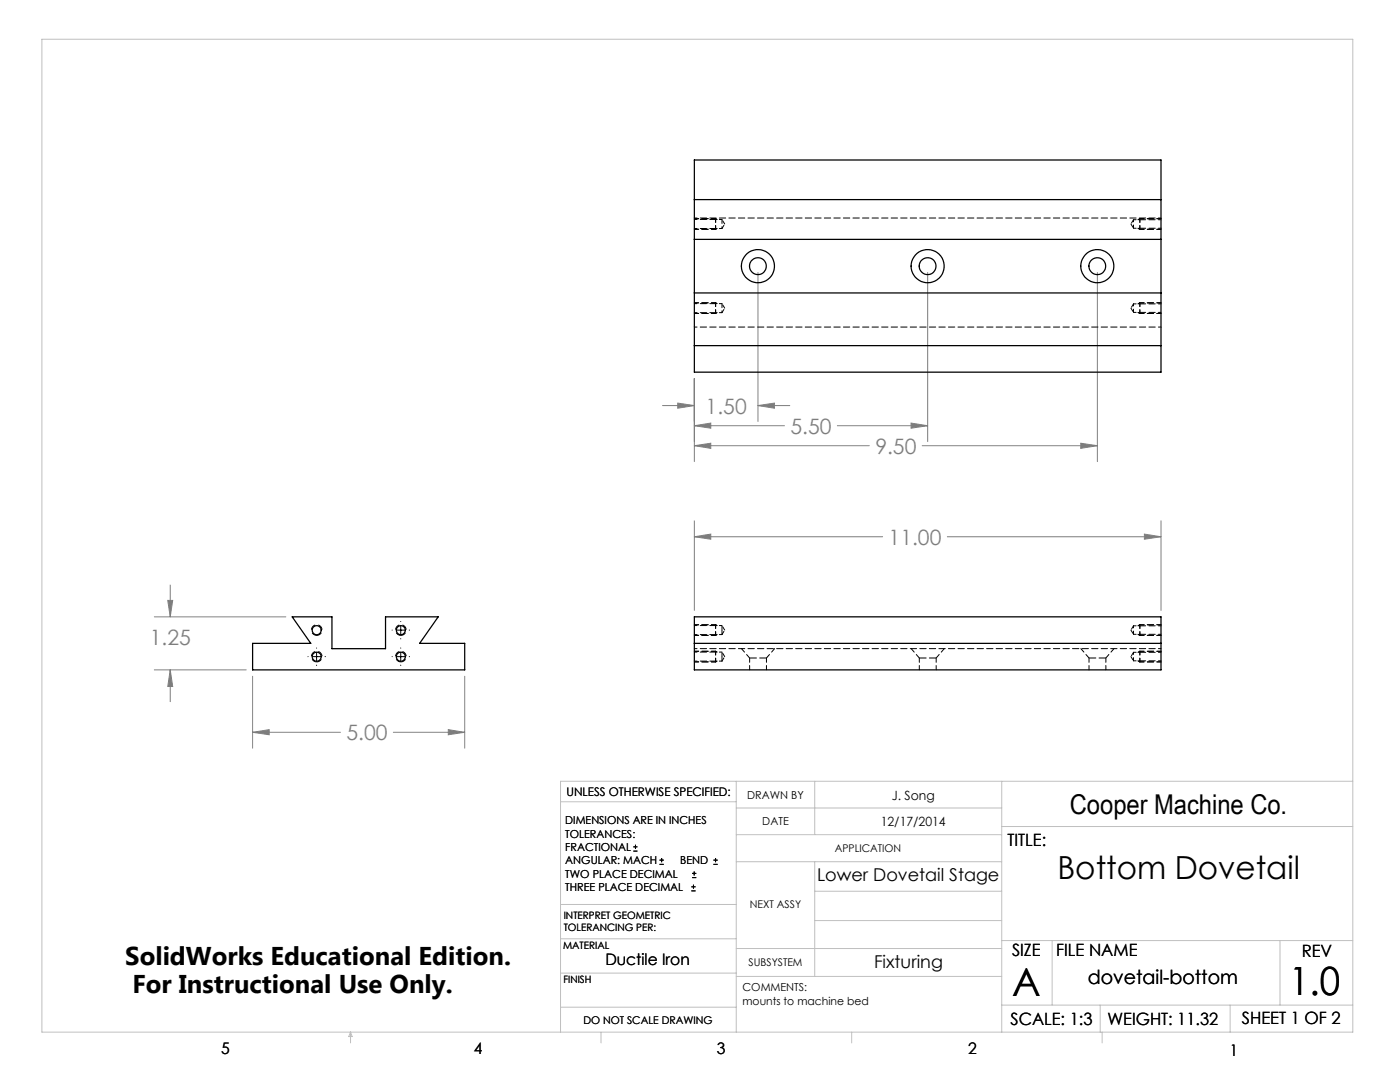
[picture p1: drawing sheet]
<svg xmlns="http://www.w3.org/2000/svg" width="279mm" height="216mm" viewBox="0 0 279 216" stroke-linecap="round" stroke-linejoin="round" font-family="sans-serif">
<g fill="none" stroke="#000" stroke-width=".2">
<path d="M61.5 131h.1M62.3 131h1.7M63.2 129.3h.1M63.2 130.2v1.7M63.2 132.7v.1M64.9 131h.1M78.2 131h.1M78.2 125.7h.1M79.1 131h1.7M79.1 125.7h1.7M80 124h.1M80 124.9v1.7"/>
<path d="M80 127.4v.1M80 129.3h.1M80 130.2v1.7M80 132.7v.1M81.7 131h.1M81.7 125.7h.1M126.4 169.8h.8M126.4 169h.8M126.8 168.6v.8M131.6 172.5h.9M131.6 171.6h.9M132 171.2v.8"/>
<path d="M138 177.8h.8M138 177h.8M138.1 175.1h.9M138.1 174.3h.9M138.4 176.5v.8M138.5 173.9v.8M142.4 172.5h.8M142.4 171.6h.8M142.8 171.2v.8"/>
</g>
<g fill="none" stroke="#808080" stroke-width=".2">
<path d="M151.3 54.4v29.7M185.1 54.4v33.7M219 54.4v37.7M138.6 75.5v16.6M132.2 80.9h6.4M135.3 80.4l3.3 .5-3.3 .6zM138.6 84.9l3.3-.5v1zM138.6 88.9l3.3-.5v1.1zM138.6 84.9h18M138.6 88.9h34.9M151.3 80.9l3.3-.5v1.1zM151.3 80.9h6.3"/>
<path d="M167.1 84.9h18M181.8 84.4l3.3 .5-3.3 .5zM184 88.9h35M215.7 88.4l3.3 .5-3.3 .6zM33.5 119.8h1l-.5 3.3zM34 116.7v6.4M138.6 107.1l3.3-.5v1zM138.6 103.9v17.9M138.6 107.1h37.5M189.1 107.1h42.6M228.4 106.6l3.3 .5-3.3 .5zM231.7 103.9v17.9"/>
<path d="M30.8 133.7h18.3M30.8 123.1h26.2M34 133.7l.5 3.3h-1zM34 133.7v6.3M50.4 134.9v14.4M92.7 134.9v14.4M50.4 146.1l3.3-.5v1zM50.4 146.1h17.5M78.5 146.1h14.2M89.5 145.6l3.2 .5-3.2 .5z"/>
</g>
<path d="M63.2 132.1a1.06 1.06 0 0 1-.9-1.6 1.06 1.06 0 0 1 1.8-.1 1.06 1.06 0 0 1-.7 1.7h-.2M63.2 126.8a1.06 1.06 0 0 1-.9-1.6 1.06 1.06 0 0 1 1.8-.1 1.06 1.06 0 0 1-.7 1.7h-.2M80 126.8a1.06 1.06 0 0 1-.9-1.6 1.06 1.06 0 0 1 1.8-.1 1.06 1.06 0 0 1-.7 1.7h-.2M80 132.1a1.06 1.06 0 0 1-.9-1.6 1.06 1.06 0 0 1 1.8-.1 1.06 1.06 0 0 1-.7 1.7h-.2" fill="none" stroke="#000" stroke-width=".2" stroke-dasharray="1.3 .6" stroke-dashoffset=".2" stroke-linecap="butt"/>
<g fill="none" stroke="#c0c0c0" stroke-width=".2">
<path d="M8.4 7.8h261.6v198.2h-261.6zM111.9 160h35M146.9 155.9v50.1M162.6 155.9v10.6M199.9 155.9v50.1M270 155.9h-158.1v50.1M146.9 166.5h53M146.9 161.2h53M146.9 171.9h53M162.6 171.9v22.9M162.6 177.8h37.3M199.9 164.9h70.1"/>
<path d="M111.9 194.2h35M111.9 187.3h35M111.9 180.5h35M146.9 189.3h53M146.9 194.8h53M162.6 183.7h37.3M199.9 187.7h70.1M210 187.7v12.9M255.4 187.7v12.9M70 206v2.1M70 206l.3 .8h-.7zM111.9 201h35"/>
<path d="M119.9 206v2.1M170 206v2.1M199.9 200.6h70.1M219.6 200.6v5.4M220 206v2.1M245.5 200.6v5.4"/>
</g>
<g fill="none" stroke="#000" stroke-width=".2" stroke-dasharray="1.3 .6" stroke-dashoffset=".4">
<path d="M138.6 43.6h4.2M138.6 45.8h4.2M231.7 45.8h-4.2M231.7 43.6h-4.2M138.6 60.4h4.2M138.6 62.5h4.2M231.7 62.5h-4.2M231.7 60.4h-4.2M138.6 124.7h4.2M138.6 126.8h4.2M138.6 130h4.2M138.6 132.1h4.2"/>
<path d="M231.7 126.8h-4.2M231.7 124.7h-4.2M231.7 132.1h-4.2M231.7 130h-4.2"/>
</g>
<g fill="none" stroke="#000" stroke-width=".2" stroke-dasharray="1.3 .6">
<path d="M142.8 45.8l.3-.2M142.8 43.6l.3 .2M227.5 43.6l-.4 .2M227.5 45.8l-.4-.3M142.8 62.5l.3-.1M142.8 60.4l.3 .2M227.5 60.4l-.4 .2M227.5 62.5l-.4-.2M142.8 126.8l.3-.2M142.8 124.7l.3 .1M142.8 132.1l.3-.2M142.8 130l.3 .1"/>
<path d="M227.5 124.7l-.4 .2M227.5 126.8l-.4-.2M227.5 130l-.4 .2M227.5 132.1l-.4-.2"/>
</g>
<path d="M142.8 45.8v-2.2M227.5 43.6v2.2M142.8 62.5v-2.1M227.5 60.4v2.1M142.8 126.8v-2.1M142.8 132.1v-2.1M227.5 124.7v2.1M227.5 130v2.1" fill="none" stroke="#000" stroke-width=".2" stroke-dasharray="1.3 .6" stroke-dashoffset=".5"/>
<path d="M50.4 146.1l3.3-.5v1zM89.5 145.6l3.2 .5-3.2 .5zM34 133.7l.5 3.3h-1zM33.5 119.8h1l-.5 3.3zM138.6 107.1l3.3-.5v1zM228.4 106.6l3.3 .5-3.3 .5zM135.3 80.4l3.3 .5-3.3 .6zM151.3 80.9l3.3-.5v1.1zM138.6 84.9l3.3-.5v1zM181.8 84.4l3.3 .5-3.3 .5zM138.6 88.9l3.3-.5v1.1zM215.7 88.4l3.3 .5-3.3 .6z" fill="#808080"/>
<g fill="none" stroke="#000" stroke-width=".25">
<path d="M138.6 31.9h93.1v42.4h-93.1zM138.6 39.8h93.1M138.6 47.8h93.1M138.6 58.5h93.1M138.6 69h93.1M50.4 128.4h11.6l-3.7-5.3h8v6.3h10.6v-6.3h10.6l-3.8 5.3h9v5.3h-42.3zM138.6 128.4h93.1M138.6 123.1h93.1v10.6h-93.1z"/>
<circle cx="151.3" cy="53.1" r="3.3"/>
<circle cx="151.3" cy="53.1" r="1.69"/>
<circle cx="185.1" cy="53.1" r="3.3"/>
<circle cx="185.1" cy="53.1" r="1.69"/>
<circle cx="219" cy="53.1" r="3.3"/>
<circle cx="219" cy="53.1" r="1.69"/>
<circle cx="63.2" cy="125.7" r=".9"/>
<circle cx="63.2" cy="131" r=".9"/>
<circle cx="80" cy="125.7" r=".9"/>
<circle cx="80" cy="131" r=".9"/>
</g>
<g fill="none" stroke="#000" stroke-width=".2" stroke-dasharray="1.3 .6" stroke-dashoffset=".5">
<path d="M144.1 45.6l.5-.9M144.6 44.7l-.5-.9M225.7 44.7l.5 .8M226.2 43.8l-.5 .9M144.1 62.4l.5-.9M144.6 61.5l-.5-.9M225.7 61.5l.5 .8M226.2 60.6l-.5 .9M144.1 125.7v-.9M144.1 126.6v-.9M144.1 131v-.9M144.1 131.9v-.9"/>
<path d="M144.1 126.6l.5-.9M144.1 131.9l.5-.9M144.6 125.7l-.5-.9M144.6 131l-.5-.9M225.7 125.7l.5 .9M225.7 131l.5 .9M226.2 124.9l-.5 .8M226.2 130.2l-.5 .8"/>
</g>
<path d="M144.1 45.6v-1.8M226.2 43.8v1.7M144.1 62.4v-1.8M226.2 60.6v1.7M226.2 124.9v1.7M226.2 130.2v1.7" fill="none" stroke="#000" stroke-width=".2" stroke-dasharray="1.3 .6" stroke-dashoffset=".9"/>
<g fill="none" stroke="#000" stroke-width=".2" stroke-dasharray="1.3 .6" stroke-dashoffset=".7">
<path d="M138.6 43.5h93.1M138.6 45.6h5.5M144.1 43.8h-5.5M226.2 45.5h5.5M231.7 43.8h-5.5M138.6 65.3h93.1M138.6 62.4h5.5M144.1 60.6h-5.5M226.2 62.3h5.5M231.7 60.6h-5.5M138.6 129.4h93.1M138.6 131.9h5.5"/>
<path d="M138.6 126.6h5.5M144.1 130.1h-5.5M144.1 124.8h-5.5M226.2 126.6h5.5M226.2 131.9h5.5M231.7 124.9h-5.5M231.7 130.2h-5.5"/>
</g>
<path d="M149.6 131.3h3.4M183.5 131.3h3.3M217.3 131.3h3.4" fill="none" stroke="#000" stroke-width=".2" stroke-dasharray="1.3 .6" stroke-dashoffset="-.1"/>
<path d="M148 129.4l1.6 1.9M153 131.3l1.6-1.9M181.8 129.4l1.7 1.9M186.8 131.3l1.7-1.9M215.7 129.4l1.6 1.9M220.7 131.3l1.6-1.9" fill="none" stroke="#000" stroke-width=".2" stroke-dasharray="1.3 .6" stroke-dashoffset=".3"/>
<path d="M149.6 131.3v2.4M153 133.7v-2.4M183.5 131.3v2.4M186.8 133.7v-2.4M217.3 131.3v2.4M220.7 133.7v-2.4" fill="none" stroke="#000" stroke-width=".2" stroke-dasharray="1.3 .6" stroke-dashoffset=".4"/>
<g font-size="7.8">
<text x="202" y="198.7">A</text>
<text x="257.3" y="198.6">1.0</text>
</g>
<text font-size="6.3" x="211" y="175.5">Bottom Dovetail</text>
<text font-size="5.4" x="213.5" y="162.4">Cooper Machine Co.</text>
<g font-size="5.1">
<text x="25" y="192.5">SolidWorks Educational Edition.</text>
<text x="26.4" y="198.1">For Instructional Use Only.</text>
</g>
<g font-size="4.2" fill="#808080">
<text x="140.8" y="82.5">1.50</text>
<text x="157.8" y="86.5">5.50</text>
<text x="174.7" y="90.5">9.50</text>
<text x="177.3" y="108.7">11.00</text>
<text x="29.9" y="128.8">1.25</text>
<text x="69.1" y="147.7">5.00</text>
</g>
<text font-size="3.9" x="217.1" y="196.3">dovetail-bottom</text>
<g font-size="3.5">
<text x="163.1" y="175.8">Lower Dovetail Stage</text>
<text x="174.4" y="193.2">Fixturing</text>
</g>
<g font-size="3.4">
<text x="201.1" y="168.8">TITLE:</text>
<text x="202" y="190.8">SIZE</text>
<text x="210.8" y="190.9">FILE NAME</text>
<text x="259.8" y="191">REV</text>
<text x="201.7" y="204.5">SCALE: 1:3</text>
<text x="221" y="204.5">WEIGHT: 11.32</text>
<text x="247.8" y="204.4">SHEET 1 OF 2</text>
</g>
<g font-size="3.2">
<text x="120.8" y="192.5">Ductile Iron</text>
<text x="44.2" y="210.4">5</text>
<text x="94.6" y="210.3">4</text>
<text x="143.1" y="210.4">3</text>
<text x="193.2" y="210.3">2</text>
<text x="245.4" y="210.6">1</text>
</g>
<g font-size="2.5">
<text x="178" y="159.7">J. Song</text>
<text x="175.8" y="164.8">12/17/2014</text>
</g>
<text font-size="2.4" x="113.1" y="158.9">UNLESS OTHERWISE SPECIFIED:</text>
<g font-size="2.2">
<text x="149.1" y="159.4">DRAWN BY</text>
<text x="112.8" y="164.5">DIMENSIONS ARE IN INCHES</text>
<text x="112.8" y="167.1">TOLERANCES:</text>
<text x="152.1" y="164.7">DATE</text>
<text x="112.8" y="169.8">FRACTIONAL</text>
<text x="112.8" y="172.5">ANGULAR: MACH</text>
<text x="135.8" y="172.5">BEND</text>
<text x="112.8" y="175.1">TWO PLACE DECIMAL</text>
<text x="112.8" y="177.8">THREE PLACE DECIMAL</text>
<text x="148.2" y="197.8">COMMENTS:</text>
<text x="148.2" y="200.5">mounts to machine bed</text>
</g>
<g font-size="2.1">
<text x="166.6" y="170">APPLICATION</text>
<text x="149.7" y="181.2">NEXT ASSY</text>
<text x="149.4" y="192.7">SUBSYSTEM</text>
<text x="116.4" y="204.3">DO NOT SCALE DRAWING</text>
</g>
<g font-size="2">
<text x="112.5" y="183.3">INTERPRET GEOMETRIC</text>
<text x="112.5" y="185.9">TOLERANCING PER:</text>
<text x="112.4" y="189.4">MATERIAL</text>
<text x="112.4" y="196.2">FINISH</text>
</g>
</svg>
